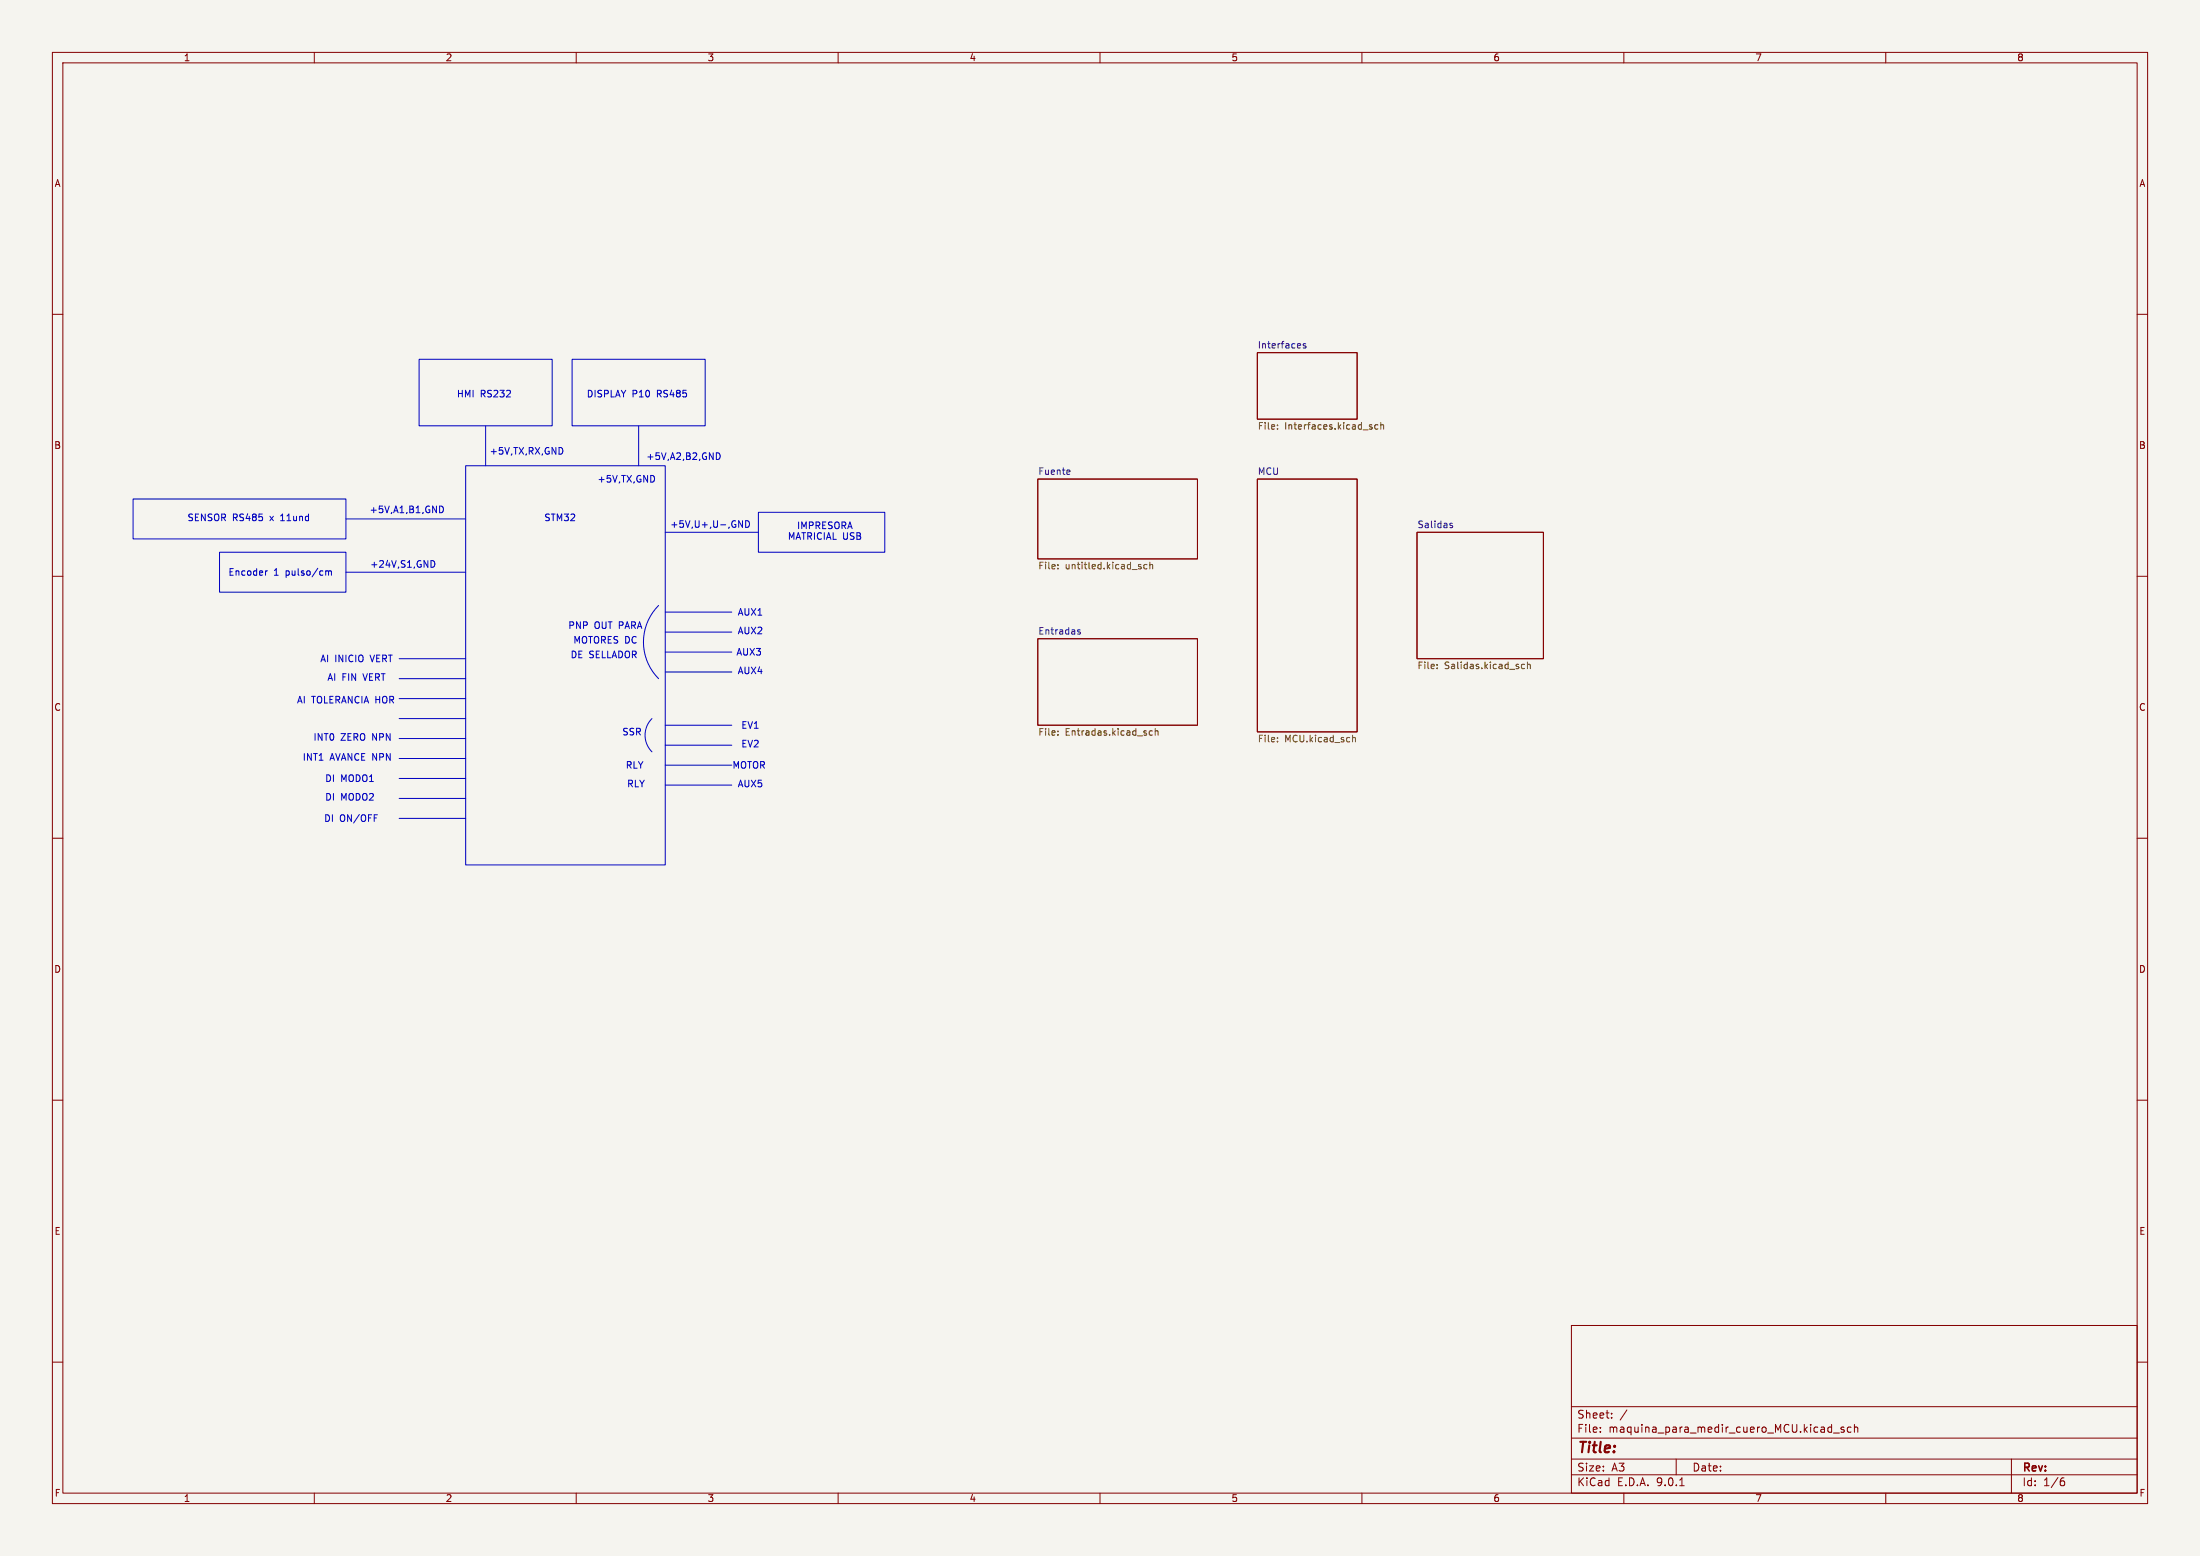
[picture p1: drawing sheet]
<svg xmlns="http://www.w3.org/2000/svg" width="420mm" height="297mm" viewBox="0 0 420 297" stroke-linecap="round" stroke-linejoin="round" font-family="sans-serif">
<path d="M0 0h420v297h-420z" fill="#f5f4ef" stroke="#f5f4ef" stroke-width=".19"/>
<g fill="none" stroke="#840000" stroke-width=".19">
<path d="M10 10h400v277h-400zM12 12h396v273h-396zM60 10v2M110 10v2M160 10v2M210 10v2M260 10v2M310 10v2M360 10v2M10 60h2M240 67.3h19.1v12.7h-19.1zM408 60h2"/>
<path d="M198.1 91.4h30.5v15.3h-30.5zM240 91.4h19.1v48.3h-19.1zM10 110h2M270.5 101.6h24.1v24.1h-24.1zM408 110h2M198.1 121.9h30.5v16.5h-30.5zM10 160h2M408 160h2M10 210h2M408 210h2M300 253h108v32h-108zM10 260h2"/>
<path d="M300 278.5h108M300 274.5h108M300 268.5h108M305.5 273.2v.2M305.5 272.5v.1M307.7 270.5v.2M307.7 269.8v.1M310.6 269.1l-1.3 1.9M320 278.5v3M349.5 272.4l.2 .1M349.7 271.9v1.5M349.7 273.3l-.2 .1"/>
<path d="M350 273.5h1.2M352 272.5l-.3-.1-.3 .2 .1 .2 .5 .2v.3h-.6M353.4 272.5l-.5-.1-.2 .3 .1 .6h.6M354 272.5l.2-.1 .4 .1 .1 .9M354 271.9v1.5M384 278.5v6.5M408 260h2M60 285v2M110 285v2M160 285v2M210 285v2M260 285v2"/>
<path d="M300 281.5h108M310 285v2M320.7 283.6h.8M360 285v2M393.6 282.7h.4l.2 .2-.1 .5-.5 .2M394 282.1l-.4 .1"/>
</g>
<path d="M249.3 65.6h-.3l-.2 .2v.2l.5 .1v.3h-.5M204.1 89.7l.2 .3-.6 .1M204.2 90.5l-.1 .1M276.8 99.9h.5M276.8 100.2l.5 .2v.1l-.2 .2h-.3M205.7 120.4l.6 .4-.2 .2h-.4M206.2 120.3l-.3-.1-.2 .2" fill="none" stroke="#006464" stroke-width=".19"/>
<g fill="none" stroke="#725600" stroke-width=".19">
<path d="M243.9 81.8v.1M243.9 81.1v.2M261.8 81.5l.2 .2-.2 .2M261.8 81.1h.1M263.1 81.1h-.4l-.3 .2 .2 .6h.5M263.6 81.2l.2-.1h.3v.8M263.6 80.6v1.3M202 107.8v.1M202 108.5v.1M219 107.8l-.4-.1-.2 .3 .1 .5h.5M219.5 107.9l.2-.2 .3 .1 .1 .8M219.5 107.3v1.3"/>
<path d="M202 139.6v.1M220 139.6l-.4-.1-.2 .2 .1 .6h.5M220.5 139.6l.2-.1 .3 .1 .1 .7M220.5 139.1v1.2M274.4 127.5v.1M274.4 126.9v.1M291.1 126.9l-.4-.1-.3 .2 .2 .6h.5M291.6 126.9l.2-.1 .3 .1v.7M291.6 126.4v1.2M202 140.2v.1M243.9 140.8v.1M243.9 141.5v.1"/>
<path d="M258.2 140.3v1.3M258.2 140.9l.2-.1h.3l.1 .8"/>
</g>
<g fill="none" stroke="#0000c2" stroke-width=".19">
<path d="M80 68.6h25.4v12.7h-25.4zM109.2 68.6h25.4v12.7h-25.4zM25.4 95.3h40.6v7.6h-40.6zM66 99.1h22.9M83.9 96.6a.64 .64 0 0 1 .8 .6 .64 .64 0 0 1-.8 .7zM88.9 88.9h38.1v76.2h-38.1zM92.7 81.3v7.6M107.2 85.5l.2 .5-.2 .6M121.9 81.3v7.6M124.8 90.9l.2 .4-.2 .5M136.8 86.4a.64 .64 0 0 1 .7 .7 .64 .64 0 0 1-.7 .6zM141 99.4l.7 1.3v-1.3"/>
<path d="M142.3 99.4a.64 .64 0 0 1 .8 .6 .64 .64 0 0 1-.8 .7zM144.8 97.8h24.1v7.6h-24.1zM41.9 105.4h24.1v7.6h-24.1zM51.1 109l-.4 .2M62.2 109.1l.3-.1 .2 .1M62.7 109.1l.2-.1h.3l.1 .8M62.7 109.1v.7M66 109.2h22.9M82.3 107a.64 .64 0 0 1 .7 .6 .64 .64 0 0 1-.7 .7M125.7 115.6a9.9 9.9 0 0 0 0 13.9M127 116.8h12.7M127 101.6h17.8"/>
<path d="M76.2 125.7h12.7M76.2 137.2h12.7M76.2 133.4h12.7M76.2 129.5h12.7M124.5 137.2a4.5 4.5 0 0 0 0 6.3M127 128.3h12.7M127 138.4h12.7M127 124.5h12.7M127 120.7h12.7M76.2 144.8h12.7M76.2 141h12.7M76.2 148.6h12.7"/>
<path d="M76.2 156.2h12.7M76.2 152.4h12.7M127 142.2h12.7M127 149.9h12.7M127 146.1h12.7"/>
</g>
<text font-size="2.8" fill="#840000" x="301" y="277.9">Title:</text>
<g font-size="2.1" fill="#840000">
<text x="301" y="273.7">File:</text>
<text x="301" y="271">Sheet:</text>
<text x="307.1" y="273.7">maquina_para_medir_cuero_MCU.kicad_sch</text>
<text x="301" y="281.1">Size:</text>
<text x="307.6" y="281.1">A3</text>
<text x="323" y="281.1">Date:</text>
<text x="386" y="281.3">Rev:</text>
<text x="301" y="283.9">KiCad</text>
<text x="308.7" y="283.9">E.D.A.</text>
<text x="316.3" y="283.9">9.0.1</text>
<text x="386" y="283.9">Id:</text>
<text x="390.1" y="283.9">1/6</text>
</g>
<g font-size="1.8" fill="#840000">
<text x="35" y="11.9">1</text>
<text x="85" y="11.9">2</text>
<text x="135" y="11.9">3</text>
<text x="185" y="11.9">4</text>
<text x="235" y="11.9">5</text>
<text x="285" y="11.9">6</text>
<text x="335" y="11.9">7</text>
<text x="385" y="11.9">8</text>
<text x="10.3" y="35.9">A</text>
<text x="408.3" y="35.9">A</text>
<text x="10.3" y="85.9">B</text>
<text x="408.2" y="85.9">B</text>
<text x="10.3" y="135.9">C</text>
<text x="408.2" y="135.9">C</text>
<text x="10.3" y="185.9">D</text>
<text x="408.2" y="185.9">D</text>
<text x="10.3" y="235.9">E</text>
<text x="408.3" y="235.9">E</text>
<text x="10.3" y="285.9">F</text>
<text x="35" y="286.9">1</text>
<text x="85" y="286.9">2</text>
<text x="135" y="286.9">3</text>
<text x="185" y="286.9">4</text>
<text x="235" y="286.9">5</text>
<text x="285" y="286.9">6</text>
<text x="335" y="286.9">7</text>
<text x="385" y="286.9">8</text>
<text x="408.3" y="285.9">F</text>
</g>
<g font-size="1.8" fill="#006464">
<text x="240" y="66.6">Interfaces</text>
<text x="198.1" y="90.7">Fuente</text>
<text x="240" y="90.7">MCU</text>
<text x="270.5" y="100.9">Salidas</text>
<text x="198.1" y="121.2">Entradas</text>
</g>
<g font-size="1.8" fill="#0000c2">
<text x="87.1" y="76.1">HMI</text>
<text x="91.7" y="76.1">RS232</text>
<text x="111.9" y="76.1">DISPLAY</text>
<text x="120.6" y="76.1">P10</text>
<text x="125.5" y="76.1">RS485</text>
<text x="93.4" y="87">+5V,TX,RX,GND</text>
<text x="123.3" y="88">+5V,A2,B2,GND</text>
<text x="114" y="92.3">+5V,TX,GND</text>
<text x="35.7" y="99.7">SENSOR RS485</text>
<text x="51.6" y="99.7">x</text>
<text x="53.8" y="99.7">11und</text>
<text x="70.5" y="98.1">+5V,A1,B1,GND</text>
<text x="103.8" y="99.7">STM32</text>
<text x="127.9" y="100.9">+5V,U+,U-,GND</text>
<text x="152.1" y="101.2">IMPRESORA</text>
<text x="150.3" y="103.2">MATRICIAL USB</text>
<text x="43.5" y="110.1">Encoder</text>
<text x="52.2" y="110.1">1</text>
<text x="54.6" y="110.1">pulso/cm</text>
<text x="70.6" y="108.6">+24V,S1,GND</text>
<text x="140.7" y="117.7">AUX1</text>
<text x="108.4" y="120.2">PNP</text>
<text x="108.8" y="125.8">DE SELLADOR</text>
<text x="109.4" y="123">MOTORES DC</text>
<text x="113.4" y="120.2">OUT PARA</text>
<text x="140.5" y="125.3">AUX3</text>
<text x="140.7" y="121.3">AUX2</text>
<text x="61" y="126.6">AI INICIO</text>
<text x="62.4" y="130.2">AI FIN</text>
<text x="69.5" y="130.2">VERT</text>
<text x="70.8" y="126.6">VERT</text>
<text x="140.7" y="128.9">AUX4</text>
<text x="56.6" y="134.5">AI TOLERANCIA HOR</text>
<text x="59.7" y="141.6">INT0</text>
<text x="65" y="141.6">ZERO NPN</text>
<text x="118.7" y="140.6">SSR</text>
<text x="141.4" y="142.9">EV2</text>
<text x="141.4" y="139.3">EV1</text>
<text x="57.7" y="145.4">INT1</text>
<text x="62" y="149.5">DI</text>
<text x="63" y="145.4">AVANCE NPN</text>
<text x="65" y="149.5">MODO1</text>
<text x="119.4" y="146.9">RLY</text>
<text x="139.7" y="146.9">MOTOR</text>
<text x="62" y="153">DI</text>
<text x="65" y="153">MODO2</text>
<text x="119.6" y="150.5">RLY</text>
<text x="140.7" y="150.5">AUX5</text>
<text x="61.8" y="157.1">DI</text>
<text x="64.8" y="157.1">ON/OFF</text>
</g>
<g font-size="1.8" fill="#725600">
<text x="240" y="82.3">File:</text>
<text x="245.3" y="82.3">Interfaces.kicad_sch</text>
<text x="198.1" y="109">File:</text>
<text x="203.3" y="109">untitled.kicad_sch</text>
<text x="270.5" y="128">File:</text>
<text x="275.7" y="128">Salidas.kicad_sch</text>
<text x="198.1" y="140.7">File:</text>
<text x="203.3" y="140.7">Entradas.kicad_sch</text>
<text x="240" y="142">File:</text>
<text x="245.3" y="142">MCU.kicad_sch</text>
</g>
</svg>
